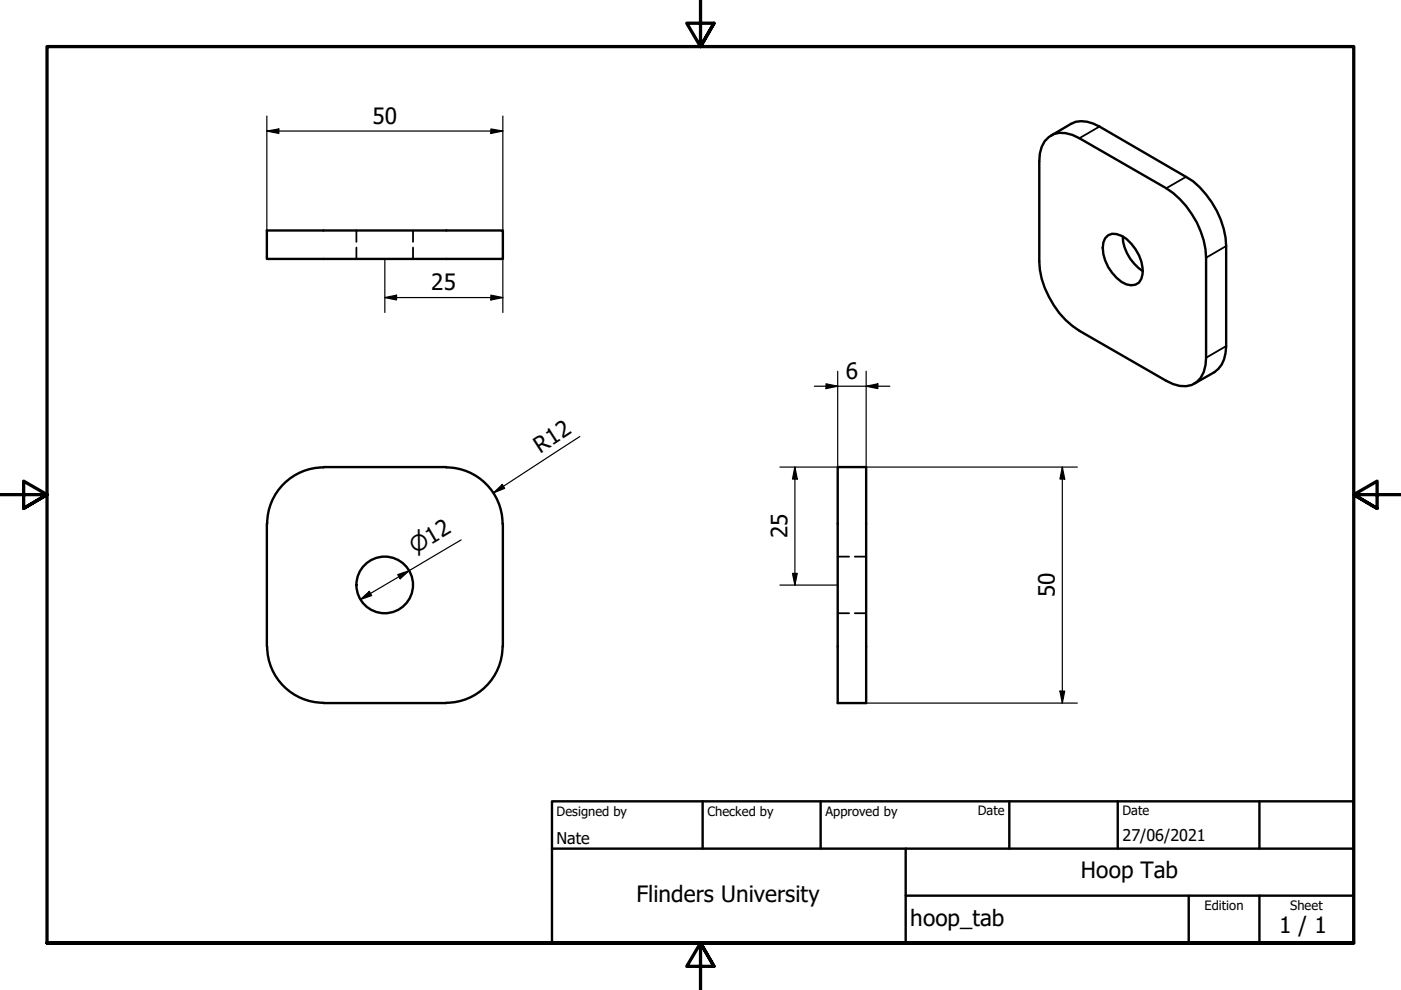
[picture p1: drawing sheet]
<svg xmlns="http://www.w3.org/2000/svg" width="297mm" height="210mm" viewBox="0 0 297 210" stroke-linecap="round" stroke-linejoin="round" font-family="sans-serif">
<!-- layer: Visible (ISO) -->
<g fill="none" stroke="#000" stroke-width=".51">
<path d="M222.4 29.1a4.9 4.9 0 0 1 5-.5l1.5 .7 18.4 10.6a19.1 19.1 0 0 1 8.4 14.7v21.3a5.9 5.9 0 0 1-3 5.7 6.5 6.5 0 0 1-5.4-.9l-18.4-10.6a18.9 18.9 0 0 1-8.6-14.7v-21.2a6.2 6.2 0 0 1 2.1-5.1zM222.9 28.7l4.2-2.4a5.8 5.8 0 0 1 6 .5l18.4 10.7a18.6 18.6 0 0 1 8 11l.3 1.9 .2 1.8v21.2a6.5 6.5 0 0 1-2.5 5.5l-4.3 2.4M56.6 48.9h50v6h-50zM234.9 49.9a3.5 3.5 0 0 1 3.9 .7 9.2 9.2 0 0 1 3.5 7.5 2.37 2.37 0 0 1-3.5 2.2 8.8 8.8 0 0 1-4.9-8.9l.4-.9zM238.1 50.1a9.2 9.2 0 0 0 4.2 7.4M68.6 99h26M68.6 99.1a12 12 0 0 0-12 12M94.6 99.1a12 12 0 0 1 12 12M177.6 99h6v50.1h-6zM56.6 111v26.1M106.6 111v26.1M56.6 137a12 12 0 0 0 12 12"/>
<path d="M106.6 137a12 12 0 0 1-12 12M68.6 149.1h26"/>
<circle cx="81.6" cy="124" r="6"/>
</g>
<!-- layer: Hidden (ISO) -->
<path d="M75.6 48.9v2.4M75.6 52.5v2.4M87.6 48.9v2.4M87.6 52.5v2.4M177.6 118h2.4M181.2 118h2.4M177.6 130h2.4M181.2 130h2.4" fill="none" stroke="#000" stroke-width=".38"/>
<!-- layer: Visible Narrow (ISO) -->
<path d="M233.1 26.8l-4.2 2.5M251.5 37.5l-4.2 2.4M260 52.2l-4.3 2.4M260 73.4l-4.3 2.5" fill="none" stroke="#000" stroke-width=".38"/>
<!-- layer: Border (ISO) -->
<path d="M148.5 -.1v10l-2.9-5h5.8l-2.9 5 2.9-5M0 104.9h10l-5-2.9v5.8l5-2.9-5 2.9M297 104.9h-10l5-2.9v5.8l-5-2.9 5 2.9M10 199.9v-190h277v190h-277h277M151.4 204.9l-2.9-5 2.9 5h-5.8l2.9-5v10" fill="none" stroke="#000" stroke-width=".7"/>
<!-- layer: Title (ISO) -->
<path d="M117 169.9h170v30h-170zM117 179.9h170M149 169.9v10M174 169.9v10M192 179.9v20M214 169.9v10M237 169.9v10M267 169.9v10M192 189.9h95M252 189.9v10M267 189.9v10" fill="none" stroke="#000" stroke-width=".51"/>
<!-- layer: Dimension (ISO) -->
<g fill="none" stroke="#000" stroke-width=".25">
<path d="M56.6 27.8l2.5-.5v1zM56.6 27.8h50M56.6 24.6v24.3M104.1 27.3l2.5 .5-2.5 .5zM106.6 24.6v24.3M81.6 54.9v11.4M106.6 54.9v11.4M81.6 63.1l2.5-.5v1zM81.6 63.1h25M104.1 62.6l2.5 .5-2.5 .5zM177.6 78.7v20.3h-12.2M183.6 78.7v20.3h44.8"/>
<path d="M122.9 92.6l-18.3 11.9M168.5 99l.5 2.6h-1zM168.5 99v25.1M172.7 81.9h16M175.1 81.4l2.5 .5-2.5 .5zM183.6 81.9l2.5-.5v1zM225.2 99l.5 2.6h-1zM225.2 99v50.1M97.8 114.5l-21.3 12.6M104.6 104.5l1.9-1.8 .5 .8zM76.5 127.1l1.8-1.7 .5 .9zM84.3 121.8l2.4-.8-1.9 1.7z"/>
<path d="M165.4 124.1h12.2M168 121.6h1l-.5 2.5zM183.6 149.1h44.8M224.7 146.5h1l-.5 2.6z"/>
</g>
<g fill="#000">
<path d="M56.6 27.8l2.5-.5v1z" fill-rule="evenodd"/>
<path d="M104.1 27.3l2.5 .5-2.5 .5z" fill-rule="evenodd"/>
<path d="M81.6 63.1l2.5-.5v1z" fill-rule="evenodd"/>
<path d="M104.1 62.6l2.5 .5-2.5 .5z" fill-rule="evenodd"/>
<path d="M175.1 81.4l2.5 .5-2.5 .5z" fill-rule="evenodd"/>
<path d="M183.6 81.9l2.5-.5v1z" fill-rule="evenodd"/>
<path d="M104.6 104.5l1.9-1.8 .5 .8z" fill-rule="evenodd"/>
<path d="M168.5 99l.5 2.6h-1z" fill-rule="evenodd"/>
<path d="M225.2 99l.5 2.6h-1z" fill-rule="evenodd"/>
<path d="M76.5 127.1l1.8-1.7 .5 .9z" fill-rule="evenodd"/>
<path d="M84.3 121.8l2.4-.8-1.9 1.7z" fill-rule="evenodd"/>
<path d="M168 121.6h1l-.5 2.5z" fill-rule="evenodd"/>
<path d="M224.7 146.5h1l-.5 2.6z" fill-rule="evenodd"/>
</g>
<g font-size="4.8">
<text x="79" y="26.2">50</text>
<text x="91.4" y="61.5">25</text>
<text x="179.3" y="80.3">6</text>
<text x="114.6" y="96.2" transform="rotate(-33 114.6 96.2)">R12</text>
<text x="166.9" y="114.1" transform="rotate(-90 166.9 114.1)">25</text>
<text x="223.6" y="126.7" transform="rotate(-90 223.6 126.7)">50</text>
<text x="134.9" y="191.3">Flinders University</text>
<text x="229.2" y="186.2">Hoop Tab</text>
<text x="193" y="196.3">hoop_tab</text>
<text x="271.2" y="197.8">1 / 1</text>
</g>
<text font-size="4.6" x="88" y="117.4" transform="rotate(-31 88 117.4)">⌀12</text>
<g font-size="3.4">
<text x="118" y="178.9">Nate</text>
<text x="238" y="178.3">27/06/2021</text>
</g>
<g font-size="2.7">
<text x="118" y="173">Designed by</text>
<text x="150" y="173">Checked by</text>
<text x="175" y="173">Approved by</text>
<text x="207.3" y="172.9">Date</text>
<text x="238" y="172.9">Date</text>
<text x="255.4" y="193">Edition</text>
<text x="273.6" y="193">Sheet</text>
</g>
</svg>
